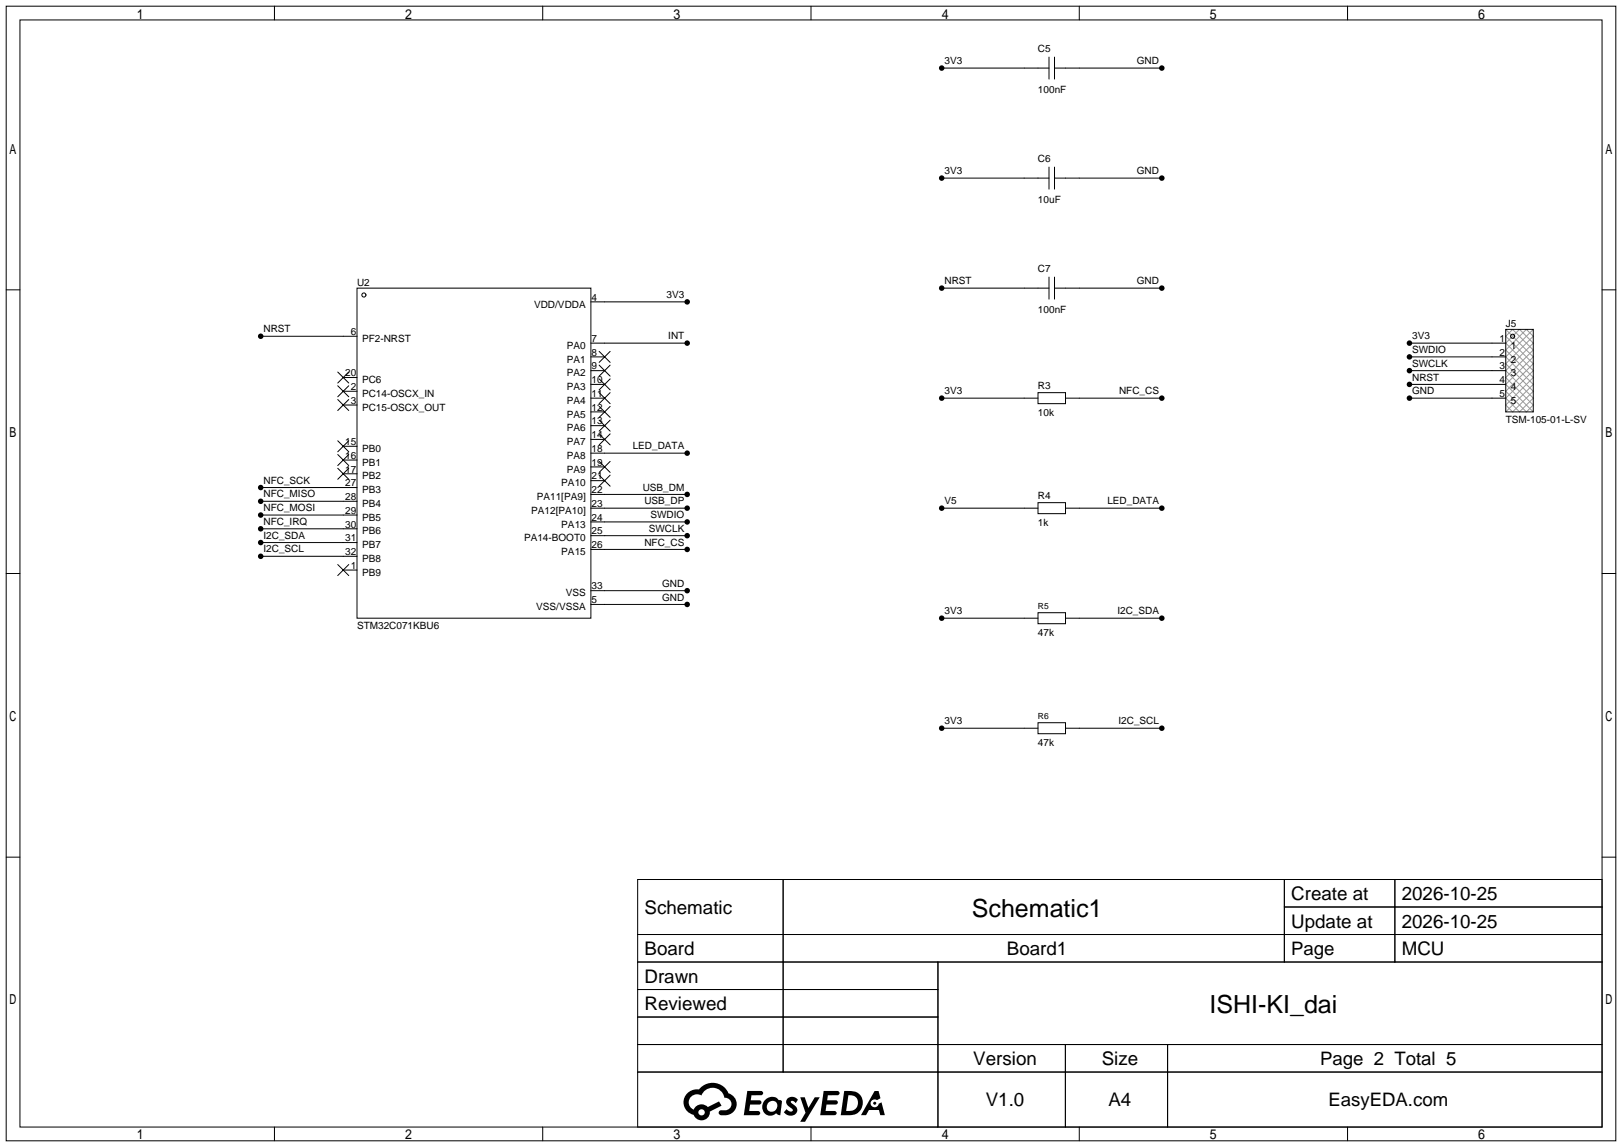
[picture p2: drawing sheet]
<svg xmlns="http://www.w3.org/2000/svg" width="299mm" height="212mm" viewBox="0 0 299 212" stroke-linecap="round" stroke-linejoin="round" font-family="sans-serif">
<g fill="none" stroke="#000" stroke-width=".18">
<path d="M1.1 1.1h297.2v209.6h-297.2zM3.7 3.7h292.1v204.5h-292.1zM50.7 1.1v2.6M100.2 1.1v2.6M149.7 1.1v2.6M173.9 12.6h19.8M193.7 10.5v4.1M194.7 12.6h19.8M194.7 10.5v4.1M199.3 1.1v2.6M248.8 1.1v2.6M173.9 32.9h19.8"/>
<path d="M193.7 30.9v4M194.7 30.9v4M194.7 32.9h19.8M1.1 53.5h2.6M65.9 53.2h43.2v61h-43.2zM109.1 55.8h17.8M173.9 53.2h19.8M193.7 51.2v4M194.7 51.2v4M194.7 53.2h19.8M295.8 53.5h2.5M48.1 62.1h17.8"/>
<path d="M62.4 68.7l2 2M62.4 71.2l2 2.1M62.4 73.8l2 2M63.4 69.7h2.5M63.4 72.3h2.5M63.4 74.8h2.5M64.4 68.7l-2 2M64.4 71.2l-2 2.1M64.4 73.8l-2 2M109.1 78.6h2.5M109.1 76.1h2.5M109.1 73.5h2.5"/>
<path d="M109.1 71h2.5M109.1 68.5h2.5M109.1 65.9h2.5M109.1 63.4h17.8M110.6 77.6l2 2M110.6 75.1l2 2M110.6 72.5l2 2M110.6 70l2 2M110.6 67.4l2 2.1M110.6 64.9l2 2M112.6 77.6l-2 2M112.6 75.1l-2 2"/>
<path d="M112.6 72.5l-2 2M112.6 70l-2 2M112.6 67.4l-2 2.1M112.6 64.9l-2 2M173.9 73.5h17.7M191.6 72.5h5.1v2h-5.1zM196.7 73.5h17.8M260.2 73.5h17.8M260.2 71h17.8M260.2 68.5h17.8M260.2 65.9h17.8M260.2 63.4h17.8"/>
<path d="M278 60.8h5.1v15.3h-5.1zM48.1 90h17.8M48.1 92.6h17.8M48.1 95.1h17.8M48.1 97.7h17.8M62.4 81.4l2 2M62.4 83.9l2 2.1M62.4 86.5l2 2M63.4 82.4h2.5M63.4 85h2.5M63.4 87.5h2.5M64.4 81.4l-2 2"/>
<path d="M64.4 83.9l-2 2.1M64.4 86.5l-2 2M109.1 98.9h17.8M109.1 96.4h17.8M109.1 93.9h17.8M109.1 91.3h17.8M109.1 88.8h2.5M109.1 86.2h2.5M109.1 83.7h17.8M109.1 81.2h2.5M110.6 87.8l2 2M110.6 85.2l2 2"/>
<path d="M110.6 80.1l2 2.1M112.6 87.8l-2 2M112.6 85.2l-2 2M112.6 80.1l-2 2.1M173.9 93.9h17.7M191.6 92.8h5.1v2.1h-5.1zM196.7 93.9h17.8M1.1 105.9h2.6M48.1 100.2h17.8M48.1 102.7h17.8M62.4 104.3l2 2M63.4 105.3h2.5"/>
<path d="M64.4 104.3l-2 2M109.1 111.6h17.8M109.1 109.1h17.8M109.1 101.5h17.8M173.9 114.2h17.7M191.6 113.2h5.1v2h-5.1zM196.7 114.2h17.8M295.8 105.9h2.5M173.9 134.5h17.7M191.6 133.5h5.1v2h-5.1zM196.7 134.5h17.8M1.1 158.3h2.6"/>
<path d="M295.8 158.3h2.5M117.7 162.4h178.1v45.8h-178.1zM117.7 172.6h178.1M117.7 177.7h178.1M144.6 162.4v35.6M173.2 177.7v30.5M237.1 162.4v15.3M237.1 167.5h58.7M257.5 162.4v15.3M117.7 182.8h55.5M117.7 192.9h178.1M117.7 187.8h55.5"/>
<path d="M117.7 198h178.1M196.7 192.9v15.3M215.6 192.9v15.3M50.7 208.2v2.5M100.2 208.2v2.5M149.7 208.2v2.5M199.3 208.2v2.5M248.8 208.2v2.5"/>
<circle cx="67.2" cy="54.5" r=".38"/>
<circle cx="279.3" cy="62.1" r=".38"/>
</g>
<g fill="#000">
<path d="M138 201.5h1.6a1.31 1.31 0 0 1 1.2 .2 .4 .4 0 0 1-.3 .6h-1.8l-.1 .9h1.6a.4 .4 0 0 1 .4 .4 .4 .4 0 0 1-.4 .4h-1.7l-.2 1.2h.8a1.23 1.23 0 0 1 1.2 .2 .39 .39 0 0 1-.3 .6h-2.7zM145.5 202.8a1.3 1.3 0 0 1 1.8 .3l-.4 .6a.54 .54 0 0 0-.9-.2l.1 .2a1.58 1.58 0 0 1 1.1 1.6 1.43 1.43 0 0 1-2.5 .1l.5-.6a.64 .64 0 0 0 .5 .5 .64 .64 0 0 0 .7-.3l-.2-.2a1.6 1.6 0 0 1-1-1.6zM147.7 202.7h.9l.7 1.9 1.1-1.9h.9l-2.7 4.5h-.9l1-1.7zM152.1 201.5h1.6a1.32 1.32 0 0 1 1.3 .2 .39 .39 0 0 1-.4 .6h-1.7l-.2 .9h1.7a.4 .4 0 0 1 .3 .4 .4 .4 0 0 1-.4 .4h-1.7l-.2 1.2h.8a1.23 1.23 0 0 1 1.2 .2 .39 .39 0 0 1-.3 .6h-2.7zM161.5 201.5h.7l.4 1.3-.7 .4a.75 .75 0 0 0-1.1 .3 .75 .75 0 0 0 .5 1 .75 .75 0 0 0 .9-.6l.6-.3 .6 2.4h-.9l-.2-1h-1.9l-.5 1h-.9z"/>
<path d="M126.9 201.9a2.37 2.37 0 0 0 1.2 4 1.54 1.54 0 0 0 1.7 1 1.54 1.54 0 0 0 1.3-1.6l2.1-1.1-.5-.8-2 1.1a1.57 1.57 0 0 0-2.6 .4 1.5 1.5 0 0 1-.8-2.1 1.5 1.5 0 0 1 2.2-.5 2.23 2.23 0 0 1 2.3-1.4 2.23 2.23 0 0 1 2 1.8 1.16 1.16 0 0 1 1.2 1.1 1.16 1.16 0 0 1-1 1.3h-.7a.47 .47 0 0 0-.6 .3 .47 .47 0 0 0 .4 .6 2.23 2.23 0 0 0 2.3-.7 2.23 2.23 0 0 0 .4-2.3 2.16 2.16 0 0 0-1.3-1.1 3.2 3.2 0 0 0-5.4-.7l-1.2 .1zM129 205.4a.58 .58 0 0 1 1.1 0 .58 .58 0 0 1-1.1 0z"/>
<path d="M141.3 203.1a1.62 1.62 0 0 0-.4 2.1 1.62 1.62 0 0 0 2 .7l.4-.3 .3 .3 .5 .1 .3-2.5-.2-.3h-.4a1.58 1.58 0 0 0-2.5-.1zM141.9 203.6a.99 .99 0 0 1 1.6 .3 .99 .99 0 0 1-.9 1.4 .94 .94 0 0 1-1-.5 .94 .94 0 0 1 .3-1.2z"/>
<path d="M155.9 201.5l-.7 4.5h1.5a2.27 2.27 0 0 0 2.6-2.3 2.27 2.27 0 0 0-2.7-2.2zM156.6 202.3a1.5 1.5 0 0 1 1.8 1.5 1.5 1.5 0 0 1-1.9 1.4h-.3z"/>
<circle cx="173.9" cy="12.6" r=".51"/>
<circle cx="214.5" cy="12.6" r=".51"/>
<circle cx="173.9" cy="32.9" r=".51"/>
<circle cx="214.5" cy="32.9" r=".51"/>
<circle cx="126.9" cy="55.8" r=".51"/>
<circle cx="173.9" cy="53.2" r=".51"/>
<circle cx="214.5" cy="53.2" r=".51"/>
<circle cx="48.1" cy="62.1" r=".51"/>
<circle cx="126.9" cy="63.4" r=".51"/>
<circle cx="173.9" cy="73.5" r=".51"/>
<circle cx="214.5" cy="73.5" r=".51"/>
<circle cx="260.2" cy="71" r=".51"/>
<circle cx="260.2" cy="73.5" r=".51"/>
<circle cx="260.2" cy="63.4" r=".51"/>
<circle cx="260.2" cy="68.5" r=".51"/>
<circle cx="260.2" cy="65.9" r=".51"/>
<circle cx="48.1" cy="90" r=".51"/>
<circle cx="48.1" cy="92.6" r=".51"/>
<circle cx="48.1" cy="95.1" r=".51"/>
<circle cx="48.1" cy="97.7" r=".51"/>
<circle cx="126.9" cy="98.9" r=".51"/>
<circle cx="126.9" cy="96.4" r=".51"/>
<circle cx="126.9" cy="83.7" r=".51"/>
<circle cx="126.9" cy="93.9" r=".51"/>
<circle cx="126.9" cy="91.3" r=".51"/>
<circle cx="173.9" cy="93.9" r=".51"/>
<circle cx="214.5" cy="93.9" r=".51"/>
<circle cx="48.1" cy="102.7" r=".51"/>
<circle cx="48.1" cy="100.2" r=".51"/>
<circle cx="126.9" cy="109.1" r=".51"/>
<circle cx="126.9" cy="111.6" r=".51"/>
<circle cx="126.9" cy="101.5" r=".51"/>
<circle cx="173.9" cy="114.2" r=".51"/>
<circle cx="214.5" cy="114.2" r=".51"/>
<circle cx="173.9" cy="134.5" r=".51"/>
<circle cx="214.5" cy="134.5" r=".51"/>
<circle cx="161.5" cy="203.8" r=".28"/>
</g>
<path d="M278 62.1l1.3-1.3 3.8 3.8-5.1 5.1 5.1 5.1-1.3 1.3-3.8-3.8 5.1-5.1zM278 63.4l2.5-2.6 2.6 2.6-5.1 5.1 5.1 5-2.6 2.6-2.5-2.6 5.1-5zM278 64.6l3.8-3.8 1.3 1.3-5.1 5.1 5.1 5.1-3.8 3.8-1.3-1.3 5.1-5.1zM278 60.8l5.1 5.1-5.1 5.1 5.1 5.1M279.4 61.8l.2 .1M279.6 62.3l-.2 .1M283.1 60.8l-5.1 5.1 5.1 5.1-5.1 5.1" fill="none" stroke="#999" stroke-width=".18"/>
<g font-size="4.6">
<text x="179.4" y="169.4">Schematic1</text>
<text x="223.3" y="187.1">ISHI-KI_dai</text>
</g>
<g font-size="3.5">
<text x="238.4" y="166.2">Create at</text>
<text x="258.8" y="166.2">2026-10-25</text>
<text x="119" y="168.8">Schematic</text>
<text x="238.4" y="171.3">Update at</text>
<text x="258.8" y="171.3">2026-10-25</text>
<text x="119" y="176.4">Board</text>
<text x="185.9" y="176.4">Board1</text>
<text x="258.8" y="176.4">MCU</text>
<text x="119" y="181.5">Drawn</text>
<text x="119" y="186.6">Reviewed</text>
<text x="179.7" y="196.7">Version</text>
<text x="203.4" y="196.7">Size</text>
<text x="182" y="204.3">V1.0</text>
<text x="204.7" y="204.3">A4</text>
</g>
<g font-size="3.4">
<text x="238.4" y="176.4">Page</text>
<text x="243.7" y="196.7">Page 2 Total 5</text>
<text x="245.3" y="204.3">EasyEDA.com</text>
</g>
<g font-size="1.8">
<text x="174.4" y="11.9">3V3</text>
<text x="191.6" y="9.6">C5</text>
<text x="209.9" y="11.9">GND</text>
<text x="191.6" y="17.2">100nF</text>
<text x="191.6" y="29.9">C6</text>
<text x="174.4" y="32.2">3V3</text>
<text x="209.9" y="32.2">GND</text>
<text x="191.6" y="37.5">10uF</text>
<text x="65.9" y="52.8">U2</text>
<text x="174.4" y="52.5">NRST</text>
<text x="191.6" y="50.2">C7</text>
<text x="209.9" y="52.5">GND</text>
<text x="98.6" y="56.8">VDD/VDDA</text>
<text x="109.2" y="55.5">4</text>
<text x="123.1" y="55">3V3</text>
<text x="191.6" y="57.8">100nF</text>
<text x="48.6" y="61.4">NRST</text>
<text x="64.8" y="61.9">6</text>
<text x="66.9" y="63.1">PF2-NRST</text>
<text x="104.7" y="64.4">PA0</text>
<text x="109.2" y="65.7">8</text>
<text x="109.2" y="63.1">7</text>
<text x="123.4" y="62.7">INT</text>
<text x="260.7" y="62.7">3V3</text>
<text x="260.7" y="65.2">SWDIO</text>
<text x="276.8" y="63.1">1</text>
<text x="276.8" y="65.7">2</text>
<text x="278" y="60.4">J5</text>
<text x="278.9" y="64.4">1</text>
<text x="63.7" y="69.5">20</text>
<text x="66.9" y="70.8">PC6</text>
<text x="104.7" y="69.5">PA2</text>
<text x="104.7" y="67">PA1</text>
<text x="109.2" y="70.8">10</text>
<text x="109.2" y="68.2">9</text>
<text x="191.6" y="71.8">R3</text>
<text x="260.7" y="67.7">SWCLK</text>
<text x="260.7" y="70.3">NRST</text>
<text x="276.8" y="68.2">3</text>
<text x="276.8" y="70.8">4</text>
<text x="278.9" y="67">2</text>
<text x="278.9" y="69.5">3</text>
<text x="64.8" y="72">2</text>
<text x="64.8" y="74.6">3</text>
<text x="66.9" y="73.3">PC14-OSCX_IN</text>
<text x="66.9" y="75.8">PC15-OSCX_OUT</text>
<text x="104.7" y="77.1">PA5</text>
<text x="104.7" y="74.6">PA4</text>
<text x="104.7" y="72">PA3</text>
<text x="109.2" y="75.8">12</text>
<text x="109.2" y="73.3">11</text>
<text x="174.4" y="72.8">3V3</text>
<text x="191.6" y="76.9">10k</text>
<text x="206.6" y="72.8">NFC_CS</text>
<text x="260.7" y="72.8">GND</text>
<text x="276.8" y="73.3">5</text>
<text x="278.9" y="72">4</text>
<text x="278.9" y="74.6">5</text>
<text x="63.7" y="82.2">15</text>
<text x="66.9" y="83.5">PB0</text>
<text x="104.7" y="82.2">PA7</text>
<text x="104.7" y="79.7">PA6</text>
<text x="109.2" y="83.5">18</text>
<text x="109.2" y="80.9">14</text>
<text x="109.2" y="78.4">13</text>
<text x="116.8" y="83">LED_DATA</text>
<text x="278" y="78.2">TSM-105-01-L-SV</text>
<text x="48.6" y="89.3">NFC_SCK</text>
<text x="63.7" y="84.7">16</text>
<text x="63.7" y="87.3">17</text>
<text x="63.7" y="89.8">27</text>
<text x="66.9" y="86">PB1</text>
<text x="66.9" y="88.5">PB2</text>
<text x="103.6" y="89.8">PA10</text>
<text x="104.7" y="87.3">PA9</text>
<text x="104.7" y="84.7">PA8</text>
<text x="109.2" y="88.5">21</text>
<text x="109.2" y="86">19</text>
<text x="48.6" y="91.9">NFC_MISO</text>
<text x="48.6" y="94.4">NFC_MOSI</text>
<text x="63.7" y="92.4">28</text>
<text x="63.7" y="94.9">29</text>
<text x="66.9" y="91.1">PB3</text>
<text x="66.9" y="93.6">PB4</text>
<text x="98.1" y="94.9">PA12[PA10]</text>
<text x="99.1" y="92.4">PA11[PA9]</text>
<text x="109.2" y="93.6">23</text>
<text x="109.2" y="91.1">22</text>
<text x="118.7" y="90.6">USB_DM</text>
<text x="119" y="93.1">USB_DP</text>
<text x="120.1" y="95.7">SWDIO</text>
<text x="174.4" y="93.1">V5</text>
<text x="191.6" y="92.1">R4</text>
<text x="204.4" y="93.1">LED_DATA</text>
<text x="48.6" y="96.9">NFC_IRQ</text>
<text x="48.6" y="99.5">I2C_SDA</text>
<text x="63.7" y="97.4">30</text>
<text x="63.7" y="100">31</text>
<text x="66.9" y="96.2">PB5</text>
<text x="66.9" y="98.7">PB6</text>
<text x="66.9" y="101.2">PB7</text>
<text x="96.8" y="100">PA14-BOOT0</text>
<text x="103.6" y="97.4">PA13</text>
<text x="109.2" y="101.2">26</text>
<text x="109.2" y="98.7">25</text>
<text x="109.2" y="96.2">24</text>
<text x="119" y="100.8">NFC_CS</text>
<text x="119.8" y="98.2">SWCLK</text>
<text x="191.6" y="97.2">1k</text>
<text x="48.6" y="102">I2C_SCL</text>
<text x="63.7" y="102.5">32</text>
<text x="64.8" y="105.1">1</text>
<text x="66.9" y="103.8">PB8</text>
<text x="66.9" y="106.3">PB9</text>
<text x="103.6" y="102.5">PA15</text>
<text x="99" y="112.7">VSS/VSSA</text>
<text x="104.5" y="110.1">VSS</text>
<text x="109.2" y="111.4">5</text>
<text x="109.2" y="108.9">33</text>
<text x="122.3" y="110.9">GND</text>
<text x="122.3" y="108.4">GND</text>
<text x="174.4" y="113.5">3V3</text>
<text x="206.3" y="113.5">I2C_SDA</text>
<text x="65.9" y="116.3">STM32C071KBU6</text>
<text x="191.6" y="117.5">47k</text>
<text x="174.4" y="133.8">3V3</text>
<text x="191.6" y="137.8">47k</text>
<text x="206.5" y="133.8">I2C_SCL</text>
</g>
<g font-size="1.6">
<text x="191.6" y="112.4">R5</text>
<text x="191.6" y="132.8">R6</text>
</g>
</svg>
